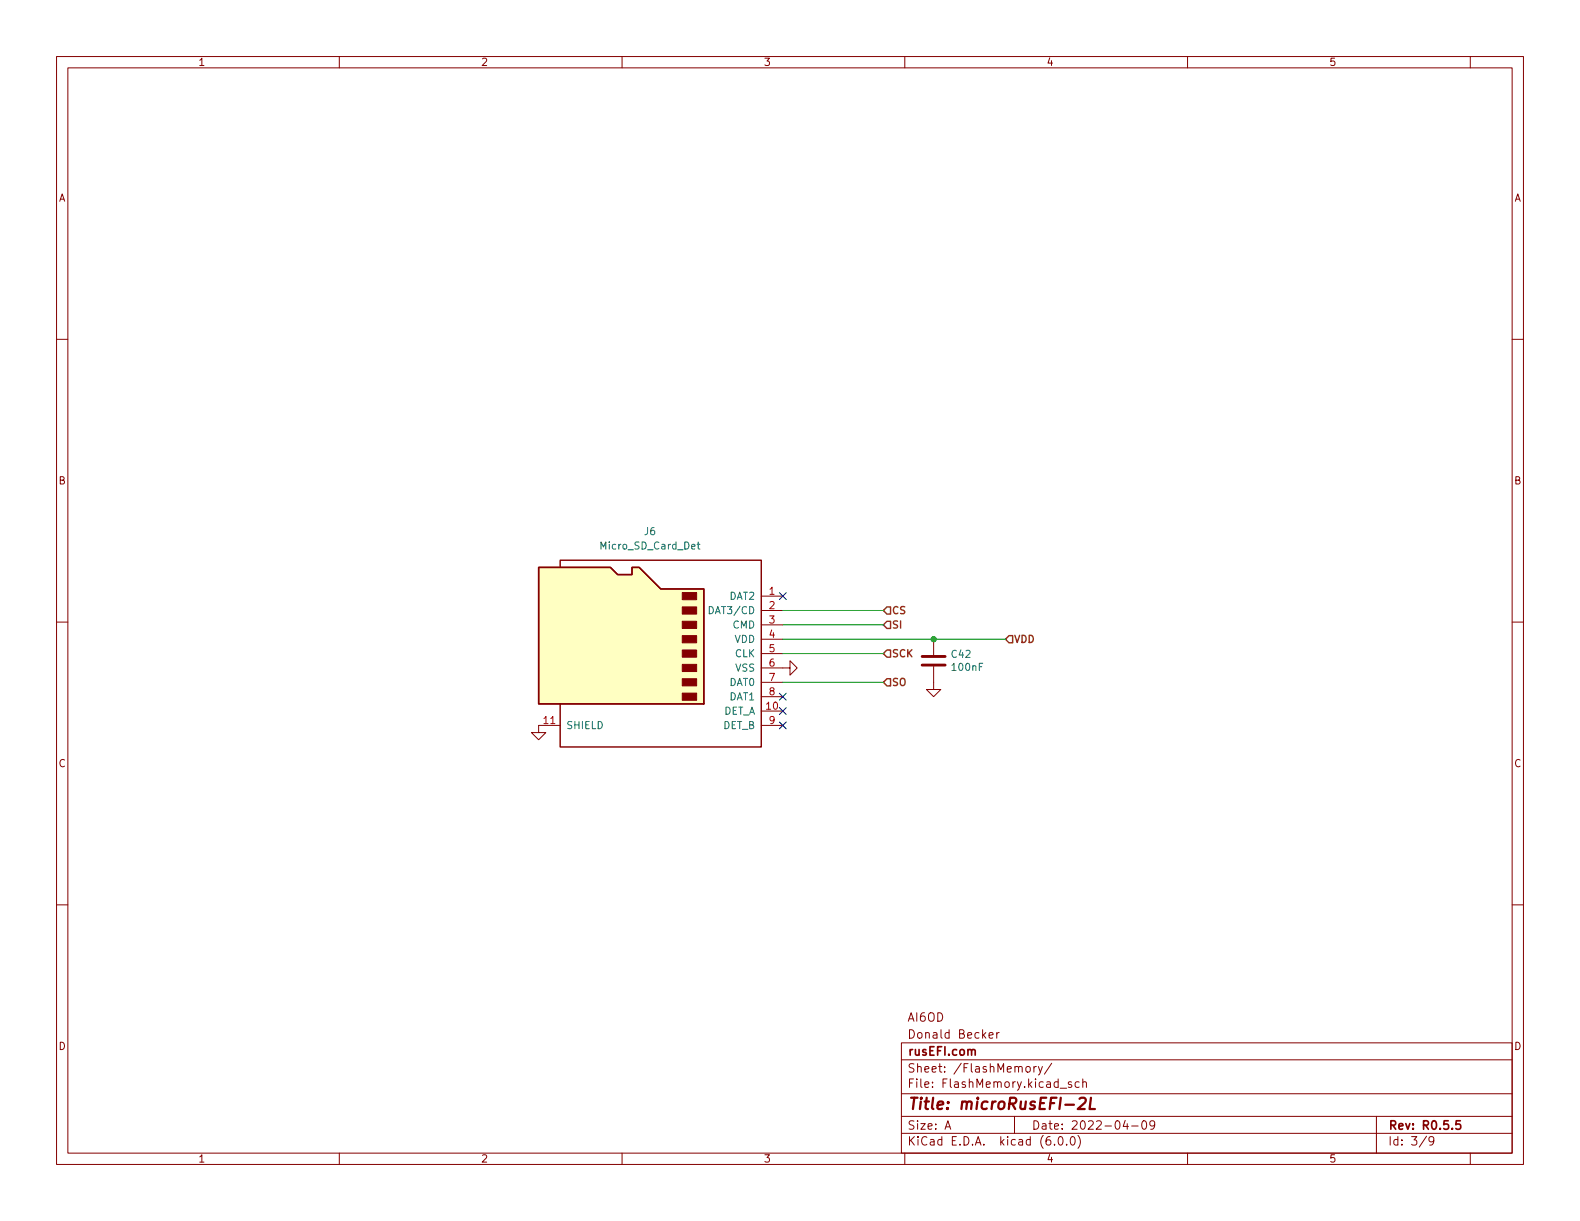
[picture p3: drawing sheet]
(kicad_sch (version 20211123) (generator eeschema)

 (paper "A")

 (title_block
  (title "microRusEFI-2L")
  (date "2022-04-09")
  (rev "R0.5.5")
  (company "rusEFI.com")
  (comment 1 "Donald Becker")
  (comment 2 "AI6OD"))

 (lib_symbols
  (symbol "Connector:Micro_SD_Card_Det" (pin_names (offset 1.016)) (in_bom yes) (on_board yes)
   (property "Reference" "J" (id 0) (at -16.51 17.78 0) (effects (font (size 1.27 1.27))))
   (property "Value" "Micro_SD_Card_Det" (id 1) (at 16.51 17.78 0) (effects (font (size 1.27 1.27)) (justify right)))
   (property "Footprint" "" (id 2) (at 52.07 17.78 0) (effects (font (size 1.27 1.27)) hide))
   (property "Datasheet" "https://www.hirose.com/product/en/download_file/key_name/DM3/category/Catalog/doc_file_id/49662/?file_category_id=4&item_id=195&is_series=1" (id 3) (at 0 2.54 0) (effects (font (size 1.27 1.27)) hide))
   (symbol "Micro_SD_Card_Det_0_1"
    (rectangle (start -7.62 -6.985) (end -5.08 -8.255) (stroke (width 0) (type default) (color 0 0 0 0)) (fill (type outline)))
    (rectangle (start -7.62 -4.445) (end -5.08 -5.715) (stroke (width 0) (type default) (color 0 0 0 0)) (fill (type outline)))
    (rectangle (start -7.62 -1.905) (end -5.08 -3.175) (stroke (width 0) (type default) (color 0 0 0 0)) (fill (type outline)))
    (rectangle (start -7.62 0.635) (end -5.08 -0.635) (stroke (width 0) (type default) (color 0 0 0 0)) (fill (type outline)))
    (rectangle (start -7.62 3.175) (end -5.08 1.905) (stroke (width 0) (type default) (color 0 0 0 0)) (fill (type outline)))
    (rectangle (start -7.62 5.715) (end -5.08 4.445) (stroke (width 0) (type default) (color 0 0 0 0)) (fill (type outline)))
    (rectangle (start -7.62 8.255) (end -5.08 6.985) (stroke (width 0) (type default) (color 0 0 0 0)) (fill (type outline)))
    (rectangle (start -7.62 10.795) (end -5.08 9.525) (stroke (width 0) (type default) (color 0 0 0 0)) (fill (type outline)))
    (polyline (pts (xy 16.51 15.24) (xy 16.51 16.51) (xy -19.05 16.51) (xy -19.05 -16.51) (xy 16.51 -16.51) (xy 16.51 -8.89)) (stroke (width 0.254) (type default) (color 0 0 0 0)) (fill (type none)))
    (polyline (pts (xy -8.89 -8.89) (xy -8.89 11.43) (xy -1.27 11.43) (xy 2.54 15.24) (xy 3.81 15.24) (xy 3.81 13.97) (xy 6.35 13.97) (xy 7.62 15.24) (xy 20.32 15.24) (xy 20.32 -8.89) (xy -8.89 -8.89)) (stroke (width 0.254) (type default) (color 0 0 0 0)) (fill (type background))))
   (symbol "Micro_SD_Card_Det_1_1"
    (pin bidirectional line (at -22.86 10.16 0) (length 3.81) (name "DAT2" (effects (font (size 1.27 1.27)))) (number "1" (effects (font (size 1.27 1.27)))))
    (pin passive line (at -22.86 -10.16 0) (length 3.81) (name "DET_A" (effects (font (size 1.27 1.27)))) (number "10" (effects (font (size 1.27 1.27)))))
    (pin passive line (at 20.32 -12.7 180) (length 3.81) (name "SHIELD" (effects (font (size 1.27 1.27)))) (number "11" (effects (font (size 1.27 1.27)))))
    (pin bidirectional line (at -22.86 7.62 0) (length 3.81) (name "DAT3/CD" (effects (font (size 1.27 1.27)))) (number "2" (effects (font (size 1.27 1.27)))))
    (pin input line (at -22.86 5.08 0) (length 3.81) (name "CMD" (effects (font (size 1.27 1.27)))) (number "3" (effects (font (size 1.27 1.27)))))
    (pin power_in line (at -22.86 2.54 0) (length 3.81) (name "VDD" (effects (font (size 1.27 1.27)))) (number "4" (effects (font (size 1.27 1.27)))))
    (pin input line (at -22.86 0 0) (length 3.81) (name "CLK" (effects (font (size 1.27 1.27)))) (number "5" (effects (font (size 1.27 1.27)))))
    (pin power_in line (at -22.86 -2.54 0) (length 3.81) (name "VSS" (effects (font (size 1.27 1.27)))) (number "6" (effects (font (size 1.27 1.27)))))
    (pin bidirectional line (at -22.86 -5.08 0) (length 3.81) (name "DAT0" (effects (font (size 1.27 1.27)))) (number "7" (effects (font (size 1.27 1.27)))))
    (pin bidirectional line (at -22.86 -7.62 0) (length 3.81) (name "DAT1" (effects (font (size 1.27 1.27)))) (number "8" (effects (font (size 1.27 1.27)))))
    (pin passive line (at -22.86 -12.7 0) (length 3.81) (name "DET_B" (effects (font (size 1.27 1.27)))) (number "9" (effects (font (size 1.27 1.27)))))))
  (symbol "Device:C" (pin_numbers hide) (pin_names (offset 0.254)) (in_bom yes) (on_board yes)
   (property "Reference" "C" (id 0) (at 0.635 2.54 0) (effects (font (size 1.27 1.27)) (justify left)))
   (property "Value" "C" (id 1) (at 0.635 -2.54 0) (effects (font (size 1.27 1.27)) (justify left)))
   (property "Footprint" "" (id 2) (at 0.9652 -3.81 0) (effects (font (size 1.27 1.27)) hide))
   (property "Datasheet" "~" (id 3) (at 0 0 0) (effects (font (size 1.27 1.27)) hide))
   (symbol "C_0_1"
    (polyline (pts (xy -2.032 -0.762) (xy 2.032 -0.762)) (stroke (width 0.508) (type default) (color 0 0 0 0)) (fill (type none)))
    (polyline (pts (xy -2.032 0.762) (xy 2.032 0.762)) (stroke (width 0.508) (type default) (color 0 0 0 0)) (fill (type none))))
   (symbol "C_1_1"
    (pin passive line (at 0 3.81 270) (length 2.794) (name "~" (effects (font (size 1.27 1.27)))) (number "1" (effects (font (size 1.27 1.27)))))
    (pin passive line (at 0 -3.81 90) (length 2.794) (name "~" (effects (font (size 1.27 1.27)))) (number "2" (effects (font (size 1.27 1.27)))))))
  (symbol "power:GND" (power) (pin_names (offset 0)) (in_bom yes) (on_board yes)
   (property "Reference" "#PWR" (id 0) (at 0 -6.35 0) (effects (font (size 1.27 1.27)) hide))
   (property "Value" "GND" (id 1) (at 0 -3.81 0) (effects (font (size 1.27 1.27))))
   (property "Footprint" "" (id 2) (at 0 0 0) (effects (font (size 1.27 1.27)) hide))
   (property "Datasheet" "" (id 3) (at 0 0 0) (effects (font (size 1.27 1.27)) hide))
   (symbol "GND_0_1"
    (polyline (pts (xy 0 0) (xy 0 -1.27) (xy 1.27 -1.27) (xy 0 -2.54) (xy -1.27 -1.27) (xy 0 -1.27)) (stroke (width 0) (type default) (color 0 0 0 0)) (fill (type none))))
   (symbol "GND_1_1"
    (pin power_in line (at 0 0 270) (length 0) hide (name "GND" (effects (font (size 1.27 1.27)))) (number "1" (effects (font (size 1.27 1.27))))))))

 (junction (at 165.1 113.03) (diameter 0) (color 0 0 0 0))

 (no_connect (at 138.43 105.41))
 (no_connect (at 138.43 123.19))
 (no_connect (at 138.43 125.73))
 (no_connect (at 138.43 128.27))

 (wire (pts (xy 165.1 113.03) (xy 177.8 113.03)) (stroke (width 0) (type default) (color 0 0 0 0)))
 (wire (pts (xy 138.43 113.03) (xy 165.1 113.03)) (stroke (width 0) (type default) (color 0 0 0 0)))
 (wire (pts (xy 156.21 110.49) (xy 138.43 110.49)) (stroke (width 0) (type default) (color 0 0 0 0)))
 (wire (pts (xy 156.21 107.95) (xy 138.43 107.95)) (stroke (width 0) (type default) (color 0 0 0 0)))
 (wire (pts (xy 156.21 120.65) (xy 138.43 120.65)) (stroke (width 0) (type default) (color 0 0 0 0)))
 (wire (pts (xy 156.21 115.57) (xy 138.43 115.57)) (stroke (width 0) (type default) (color 0 0 0 0)))

 (hierarchical_label "SCK" (shape input) (at 156.21 115.57 0) (effects (font (size 1.27 1.27) (thickness 0.254) bold) (justify left)))
 (hierarchical_label "CS" (shape input) (at 156.21 107.95 0) (effects (font (size 1.27 1.27) (thickness 0.254) bold) (justify left)))
 (hierarchical_label "SI" (shape input) (at 156.21 110.49 0) (effects (font (size 1.27 1.27) (thickness 0.254) bold) (justify left)))
 (hierarchical_label "SO" (shape input) (at 156.21 120.65 0) (effects (font (size 1.27 1.27) (thickness 0.254) bold) (justify left)))
 (hierarchical_label "VDD" (shape input) (at 177.8 113.03 0) (effects (font (size 1.27 1.27) (thickness 0.254) bold) (justify left)))

 (symbol (lib_id "Device:C") (at 165.1 116.84 0) (unit 1) (in_bom yes) (on_board yes)
  (property "Reference" "C42" (id 0) (at 168.021 115.6716 0) (effects (font (size 1.27 1.27)) (justify left)))
  (property "Value" "100nF" (id 1) (at 168.021 117.983 0) (effects (font (size 1.27 1.27)) (justify left)))
  (property "Footprint" "Capacitor_SMD:C_0603_1608Metric" (id 2) (at 166.0652 120.65 0) (effects (font (size 1.27 1.27)) hide))
  (property "Datasheet" "~" (id 3) (at 165.1 116.84 0) (effects (font (size 1.27 1.27)) hide))
  (property "Part #" "C0603C104J5RACTU" (id 4) (at 12.7 165.735 0) (effects (font (size 1.27 1.27)) hide))
  (property "VEND" "DIGI" (id 5) (at 12.7 165.735 0) (effects (font (size 1.27 1.27)) hide))
  (property "VEND#" "399-7844-1-ND" (id 6) (at 12.7 165.735 0) (effects (font (size 1.27 1.27)) hide))
  (property "Manufacturer" "KEMET" (id 7) (at 12.7 165.735 0) (effects (font (size 1.27 1.27)) hide))
  (property "LCSC" "C14663" (id 8) (at 165.1 116.84 0) (effects (font (size 1.27 1.27)) hide)) (pin "1") (pin "2"))

 (symbol (lib_id "power:GND") (at 95.25 128.27 0) (mirror y) (unit 1) (in_bom yes) (on_board yes)
  (property "Reference" "#PWR027" (id 0) (at 95.25 128.27 0) (effects (font (size 0.762 0.762)) hide))
  (property "Value" "GND" (id 1) (at 95.25 130.048 0) (effects (font (size 0.762 0.762)) hide))
  (property "Footprint" "" (id 2) (at 95.25 128.27 0) (effects (font (size 1.524 1.524))))
  (property "Datasheet" "" (id 3) (at 95.25 128.27 0) (effects (font (size 1.524 1.524)))) (pin "1"))

 (symbol (lib_id "power:GND") (at 138.43 118.11 90) (mirror x) (unit 1) (in_bom yes) (on_board yes)
  (property "Reference" "#PWR028" (id 0) (at 138.43 118.11 0) (effects (font (size 0.762 0.762)) hide))
  (property "Value" "GND" (id 1) (at 140.208 118.11 0) (effects (font (size 0.762 0.762)) hide))
  (property "Footprint" "" (id 2) (at 138.43 118.11 0) (effects (font (size 1.524 1.524))))
  (property "Datasheet" "" (id 3) (at 138.43 118.11 0) (effects (font (size 1.524 1.524)))) (pin "1"))

 (symbol (lib_id "power:GND") (at 165.1 120.65 0) (mirror y) (unit 1) (in_bom yes) (on_board yes)
  (property "Reference" "#PWR0118" (id 0) (at 165.1 120.65 0) (effects (font (size 0.762 0.762)) hide))
  (property "Value" "GND" (id 1) (at 165.1 122.428 0) (effects (font (size 0.762 0.762)) hide))
  (property "Footprint" "" (id 2) (at 165.1 120.65 0) (effects (font (size 1.524 1.524))))
  (property "Datasheet" "" (id 3) (at 165.1 120.65 0) (effects (font (size 1.524 1.524)))) (pin "1"))

 (symbol (lib_id "Connector:Micro_SD_Card_Det") (at 115.57 115.57 0) (mirror y) (unit 1) (in_bom yes) (on_board yes) (fields_autoplaced)
  (property "Reference" "J6" (id 0) (at 114.935 93.98 0))
  (property "Value" "Micro_SD_Card_Det" (id 1) (at 114.935 96.52 0))
  (property "Footprint" "Connector_Card:microSD_HC_Molex_104031-0811" (id 2) (at 63.5 97.79 0) (effects (font (size 1.27 1.27)) hide))
  (property "Datasheet" "" (id 3) (at 115.57 113.03 0) (effects (font (size 1.27 1.27)) hide))
  (property "LCSC" "C585350" (id 4) (at 115.57 115.57 0) (effects (font (size 1.27 1.27)) hide)) (pin "1") (pin "10") (pin "11") (pin "2") (pin "3") (pin "4") (pin "5") (pin "6") (pin "7") (pin "8") (pin "9")))
